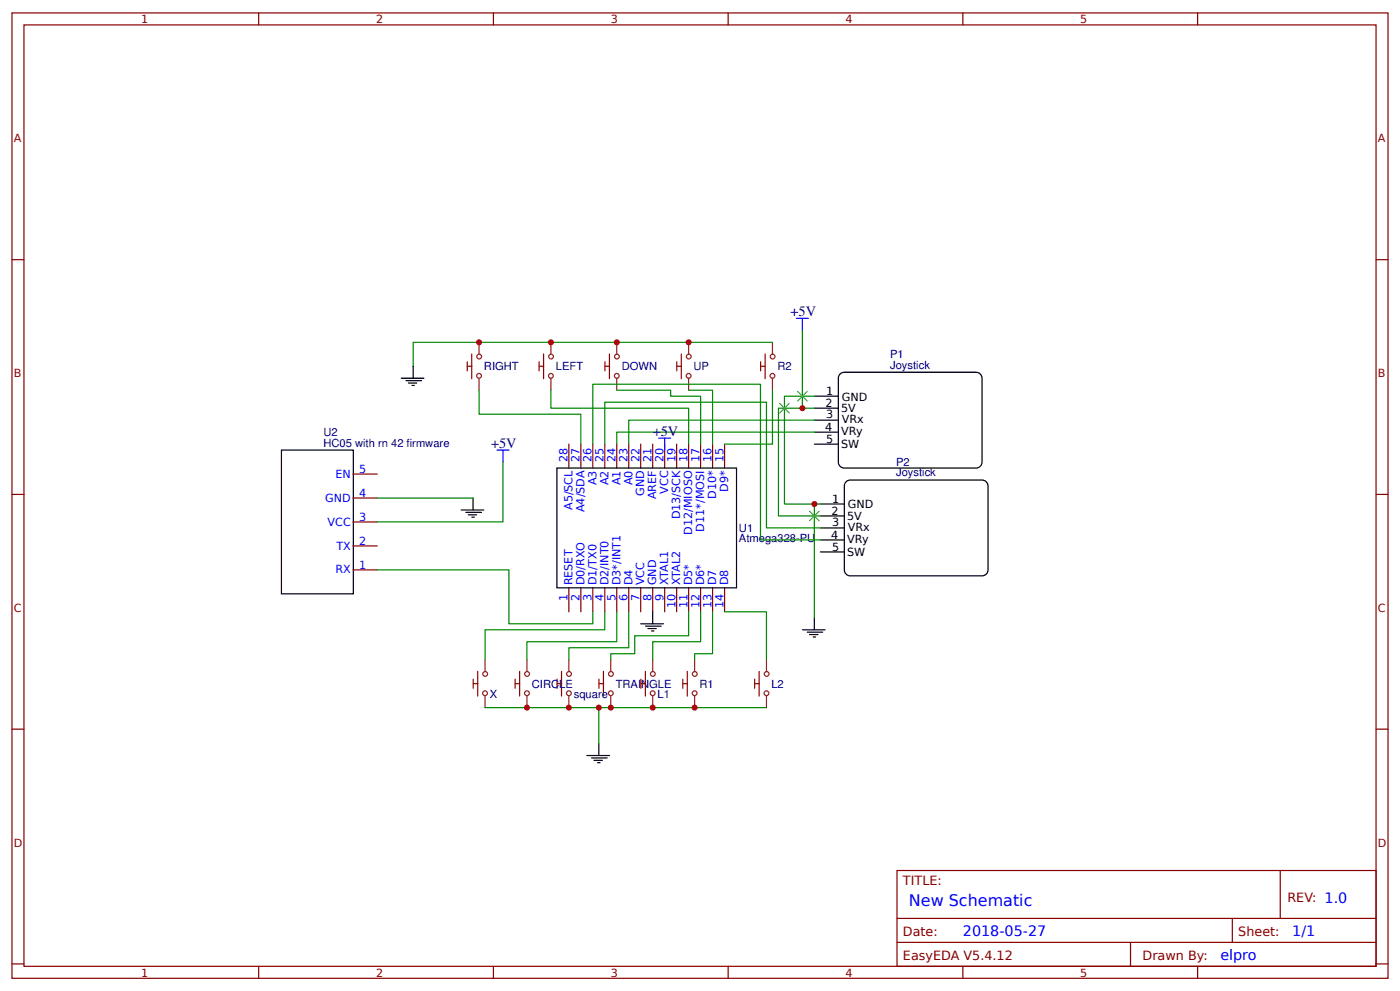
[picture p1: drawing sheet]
<svg xmlns="http://www.w3.org/2000/svg" width="309mm" height="219mm" viewBox="0 0 309 219" stroke-linecap="round" stroke-linejoin="round" font-family="sans-serif">
<g fill="none" stroke="#800" stroke-width=".26">
<path d="M2.6 2.9h304.1v213.2h-304.1zM5.3 5.5h298.7v208h-298.7zM57.1 2.9v2.6M109 2.9v2.6M160.9 2.9v2.6M212.7 2.9v2.6M264.6 2.9v2.6M2.6 57.4h2.7M304 57.4h2.7M125.7 98.1v5.3M128.3 98.1v5.3M131 98.1v5.3"/>
<path d="M133.6 98.1v5.3M136.3 98.1v5.3M138.9 98.1v5.3M141.6 98.1v5.3M144.2 98.1v5.3M146.8 98.1v5.3M149.5 98.1v5.3M152.1 98.1v5.3M154.8 98.1v5.3M157.4 98.1v5.3M160.1 98.1v5.3M2.6 109.2h2.7"/>
<path d="M78.1 115.3h5.2M78.1 110h5.2M78.1 104.7h5.2M304 109.2h2.7M78.1 125.9h5.2M78.1 120.6h5.2M125.7 129.9v5.2M128.3 129.9v5.2M131 129.9v5.2M133.6 129.9v5.2M136.3 129.9v5.2M138.9 129.9v5.2"/>
<path d="M141.6 129.9v5.2M144.2 129.9v5.2M146.8 129.9v5.2M149.5 129.9v5.2M152.1 129.9v5.2M154.8 129.9v5.2M157.4 129.9v5.2M160.1 129.9v5.2M2.6 161.1h2.7M304 161.1h2.7M198.2 192.3h105.8v21.2h-105.8zM282.8 192.3v10.6"/>
<path d="M2.6 212.9h2.7M57.1 213.5v2.6M109 213.5v2.6M160.9 213.5v2.6M198.2 202.9h105.8M198.2 208.2h105.8M212.7 213.5v2.6M249.8 208.2v5.3M264.6 213.5v2.6M272.3 202.9v5.3M304 212.9h2.7"/>
</g>
<g fill="none" stroke="#000" stroke-width=".26">
<path d="M62.2 99.4h15.9v31.8h-15.9zM88.6 83.6h5.1M89.7 84.1h3.4M90.2 84.6h1.9M91 85.1h.5M91.3 80.9v2.7M179.9 87.5h5.3M179.9 98.1h5.3M179.9 95.5h5.3M179.9 92.8h5.3M179.9 90.2h5.3M185.5 82.8l.6-.5 .4-.1h29.1a1.32 1.32 0 0 1 1.4 1.4v18.5a1.32 1.32 0 0 1-1.4 1.3h-29.1a1.32 1.32 0 0 1-1.3-1.3v-18.5z"/>
<path d="M101.9 112.7h5M102.9 113.2h3.5M103.5 113.7h1.8M104.2 114.2h.6M104.5 110v2.7M123 103.4h39.7v26.5h-39.7zM181.2 111.3h5.3M181.2 119.3h5.3M181.2 116.6h5.3M181.2 114h5.3M186.8 106.6l.6-.5 .5-.1h29.1a1.32 1.32 0 0 1 1.3 1.4v18.5a1.32 1.32 0 0 1-1.3 1.3h-29.1a1.32 1.32 0 0 1-1.4-1.3v-18.5zM141.6 137.8h5"/>
<path d="M142.6 138.3h3.4M143.1 138.9h1.9M143.9 139.4h.6M144.2 135.1v2.7M177.3 139.1h5M178.3 139.6h3.5M179.9 136.5v2.6M181.2 121.9h5.3M178.9 140.2h1.8M179.7 140.7h.5M129.6 166.9h5.1M130.7 167.4h3.4"/>
<path d="M131.2 168h1.9M132 168.5h.6M132.3 164.3v2.6"/>
</g>
<g fill="none" stroke="#900" stroke-width=".26">
<path d="M103.2 79.9v2M104.2 78.2v5.5M119.1 79.9v2M120.1 78.2v5.5M133.6 79.9v2M134.6 78.2v5.5M149.5 79.9v2M150.5 78.2v5.5M168 79.9v2M169 78.2v5.5M103.3 80.9h.9M119.1 80.9h1"/>
<path d="M133.7 80.9h1M149.6 80.9h.9M168.1 80.9h1M104.5 150v2M104.6 151h1M105.5 148.3v5.5M113.8 150v2M113.8 151h1M114.8 148.3v5.5M123.1 150v2M123.1 151h1M124.1 148.3v5.5"/>
<path d="M132.3 150v2M132.4 151h.9M133.3 148.3v5.5M141.6 150v2M141.6 151h1M142.6 148.3v5.5M150.8 150v2M150.9 151h1M151.8 148.3v5.5M166.7 150v2M166.8 151h.9M167.7 148.3v5.5"/>
</g>
<g fill="none" stroke="#8d2323" stroke-width=".26">
<path d="M105.8 75.6v2.7M121.7 75.6v2.7M136.3 75.6v2.7M152.1 75.6v2.7M170.7 75.6v2.7M105.8 83.6v2.6M121.7 83.6v2.6M136.3 83.6v2.6M152.1 83.6v2.6M170.7 83.6v2.6M107.2 145.7v2.7M107.2 153.7v2.6"/>
<path d="M116.4 145.7v2.7M116.4 153.7v2.6M125.7 145.7v2.7M125.7 153.7v2.6M134.9 145.7v2.7M134.9 153.7v2.6M144.2 145.7v2.7M144.2 153.7v2.6M153.5 145.7v2.7M153.5 153.7v2.6M169.3 145.7v2.7M169.3 153.7v2.6"/>
<circle cx="105.9" cy="78.8" r=".53"/>
<circle cx="121.7" cy="78.8" r=".53"/>
<circle cx="136.3" cy="78.8" r=".53"/>
<circle cx="152.2" cy="78.8" r=".53"/>
<circle cx="170.7" cy="78.8" r=".53"/>
<circle cx="105.8" cy="83" r=".53"/>
<circle cx="121.7" cy="83" r=".53"/>
<circle cx="136.3" cy="83" r=".53"/>
<circle cx="152.1" cy="83" r=".53"/>
<circle cx="170.7" cy="83" r=".53"/>
<circle cx="107.2" cy="153.1" r=".53"/>
<circle cx="107.2" cy="148.9" r=".53"/>
<circle cx="116.4" cy="153.1" r=".53"/>
<circle cx="116.4" cy="148.9" r=".53"/>
<circle cx="125.7" cy="153.1" r=".53"/>
<circle cx="125.7" cy="148.9" r=".53"/>
<circle cx="134.9" cy="153.1" r=".53"/>
<circle cx="135" cy="148.9" r=".53"/>
<circle cx="144.2" cy="153.1" r=".53"/>
<circle cx="144.2" cy="148.9" r=".53"/>
<circle cx="153.5" cy="153.1" r=".53"/>
<circle cx="153.5" cy="148.9" r=".53"/>
<circle cx="169.3" cy="153.1" r=".53"/>
<circle cx="169.4" cy="148.9" r=".53"/>
</g>
<g fill="none" stroke="#080" stroke-width=".26">
<path d="M170.7 75.6h-79.4v5.3M177.3 73v17.2M105.8 86.2v5.3h22.5v6.6M121.7 86.2v4h30.4v7.9M131 98.1v-13.2h37v34.4h13.2M133.6 98.1v-9.3h35.7v27.8h11.9M136.3 86.2h11.9v1.3h6.6v10.6M152.1 86.2h5.3v11.9M170.7 86.2v11.9h-10.6M179.9 87.5h-6.6v23.8h7.9M179.9 90.2h-7.9v23.8h9.2M179.9 92.8h-41v5.3"/>
<path d="M179.9 95.5h-43.6v2.6M83.3 110h21.2M111.1 102.1v13.2h-27.8M179.9 111.3v25.2M83.3 125.9h29.1v11.9h18.6v-2.7M133.6 135.1v4h-26.4v6.6M136.3 135.1v6.7h-19.9v3.9M138.9 135.1v8h-13.2v2.6M152.1 135.1v5.3h-11.9v4h-5.3v1.3M154.8 135.1v6.7h-10.6v3.9M157.4 135.1v9.3h-3.9v1.3M160.1 135.1h9.2v10.6"/>
<path d="M107.2 156.3h62.1M132.3 156.3v8"/>
</g>
<g fill="#000" stroke="#3c3" stroke-width=".26">
<path d="M172.2 89.1l2.2 2.1zM172.2 91.2l2.2-2.1z"/>
<path d="M176.2 86.5l2.1 2.1zM178.3 86.5l-2.1 2.1z"/>
<path d="M178.9 112.9l2.1 2.1zM181 112.9l-2.1 2.1z"/>
</g>
<path d="M175.9 70.3h2.7M177.3 70.3v2.7M109.8 99.4h2.6M111.1 99.4v2.7M145.5 96.8h2.7M146.8 96.8v2.6" fill="none" stroke="#00f" stroke-width=".26"/>
<g fill="#c00">
<circle cx="177.3" cy="90.2" r=".66"/>
<circle cx="105.8" cy="75.6" r=".66"/>
<circle cx="132.3" cy="156.3" r=".66"/>
<circle cx="144.2" cy="156.3" r=".66"/>
<circle cx="134.9" cy="156.3" r=".66"/>
<circle cx="125.7" cy="156.3" r=".66"/>
<circle cx="116.4" cy="156.3" r=".66"/>
<circle cx="153.5" cy="156.3" r=".66"/>
<circle cx="152.1" cy="75.6" r=".66"/>
<circle cx="136.3" cy="75.6" r=".66"/>
<circle cx="121.7" cy="75.6" r=".66"/>
<circle cx="179.9" cy="111.3" r=".66"/>
</g>
<text font-size="3.5" fill="#00f" x="200.8" y="200.2">New Schematic</text>
<g font-size="3.2" fill="#000080">
<text x="174.6" y="69.8">+5V</text>
<text x="108.5" y="98.9">+5V</text>
<text x="144.2" y="96.3">+5V</text>
</g>
<g font-size="3.2" fill="#00f">
<text x="212.7" y="206.9">2018-05-27</text>
<text x="285.5" y="206.9">1/1</text>
<text x="269.6" y="212.1">elpro</text>
</g>
<g font-size="2.8" fill="#800">
<text x="199.5" y="195.5">TITLE:</text>
<text x="284.4" y="199.2">REV: 1.0</text>
<text x="199.5" y="206.9">Date:</text>
<text x="273.6" y="206.9">Sheet:</text>
<text x="199.5" y="212.1">EasyEDA V5.4.12</text>
<text x="252.4" y="212.1">Drawn By:</text>
</g>
<g font-size="2.5" fill="#800">
<text x="31.2" y="5.1">1</text>
<text x="83.1" y="5.1">2</text>
<text x="134.9" y="5.1">3</text>
<text x="186.8" y="5.1">4</text>
<text x="238.7" y="5.1">5</text>
<text x="3" y="31.4">A</text>
<text x="304.4" y="31.4">A</text>
<text x="3" y="83.3">B</text>
<text x="304.4" y="83.3">B</text>
<text x="3" y="135.1">C</text>
<text x="304.4" y="135.1">C</text>
<text x="3" y="187">D</text>
<text x="304.4" y="187">D</text>
<text x="31.2" y="215.7">1</text>
<text x="83.1" y="215.7">2</text>
<text x="134.9" y="215.7">3</text>
<text x="186.8" y="215.7">4</text>
<text x="238.7" y="215.7">5</text>
</g>
<g font-size="2.5" fill="#000080">
<text x="106.9" y="81.8">RIGHT</text>
<text x="122.8" y="81.8">LEFT</text>
<text x="137.4" y="81.8">DOWN</text>
<text x="153.2" y="81.8">UP</text>
<text x="171.7" y="81.8">R2</text>
<text x="196.7" y="81.4">Joystick</text>
<text x="196.7" y="79.1">P1</text>
<text x="71.4" y="98.6">HC05 with rn 42 firmware</text>
<text x="71.4" y="96.3">U2</text>
<text x="198" y="105.3">Joystick</text>
<text x="198" y="102.9">P2</text>
<text x="163.2" y="119.8">Atmega328-PU</text>
<text x="163.2" y="117.4">U1</text>
<text x="108.2" y="154.3">X</text>
<text x="117.5" y="151.9">CIRCLE</text>
<text x="126.8" y="154.3">square</text>
<text x="136" y="151.9">TRAINGLE</text>
<text x="145.3" y="154.3">L1</text>
<text x="154.5" y="151.9">R1</text>
<text x="170.4" y="151.9">L2</text>
</g>
<g font-size="2.5">
<text x="182.4" y="89.9">2</text>
<text x="182.5" y="87.4">1</text>
<text x="186" y="88.5">GND</text>
<text x="182.3" y="95.2">4</text>
<text x="182.5" y="92.4">3</text>
<text x="185.8" y="91">5V</text>
<text x="186" y="93.5">VRx</text>
<text x="182.5" y="97.9">5</text>
<text x="185.8" y="99">SW</text>
<text x="185.9" y="96.2">VRy</text>
<text x="183.7" y="113.8">2</text>
<text x="183.9" y="111.2">1</text>
<text x="187.3" y="112.3">GND</text>
<text x="183.6" y="119">4</text>
<text x="183.9" y="116.2">3</text>
<text x="187.1" y="114.8">5V</text>
<text x="187.3" y="117.3">VRx</text>
<text x="183.9" y="121.8">5</text>
<text x="187.2" y="122.8">SW</text>
<text x="187.2" y="120">VRy</text>
</g>
<g font-size="2.5" fill="#00f">
<text x="74.1" y="105.5">EN</text>
<text x="79.4" y="104.5">5</text>
<text x="125.4" y="102.1" transform="rotate(-90 125.4 102.1)">28</text>
<text x="128.1" y="102.1" transform="rotate(-90 128.1 102.1)">27</text>
<text x="130.7" y="102.1" transform="rotate(-90 130.7 102.1)">26</text>
<text x="131.8" y="107.2" transform="rotate(-90 131.8 107.2)">A3</text>
<text x="133.3" y="102.1" transform="rotate(-90 133.3 102.1)">25</text>
<text x="134.4" y="107.2" transform="rotate(-90 134.4 107.2)">A2</text>
<text x="136" y="102.1" transform="rotate(-90 136 102.1)">24</text>
<text x="137.1" y="107.2" transform="rotate(-90 137.1 107.2)">A1</text>
<text x="138.6" y="102.1" transform="rotate(-90 138.6 102.1)">23</text>
<text x="139.7" y="107.2" transform="rotate(-90 139.7 107.2)">A0</text>
<text x="141.3" y="102.1" transform="rotate(-90 141.3 102.1)">22</text>
<text x="143.9" y="102.1" transform="rotate(-90 143.9 102.1)">21</text>
<text x="146.6" y="102.1" transform="rotate(-90 146.6 102.1)">20</text>
<text x="149.2" y="102.1" transform="rotate(-90 149.2 102.1)">19</text>
<text x="151.9" y="102.1" transform="rotate(-90 151.9 102.1)">18</text>
<text x="154.5" y="102.1" transform="rotate(-90 154.5 102.1)">17</text>
<text x="157.2" y="102.1" transform="rotate(-90 157.2 102.1)">16</text>
<text x="159.8" y="102.1" transform="rotate(-90 159.8 102.1)">15</text>
<text x="71.9" y="110.8">GND</text>
<text x="79.4" y="109.7">4</text>
<text x="126.5" y="112.7" transform="rotate(-90 126.5 112.7)">A5/SCL</text>
<text x="129.1" y="113.1" transform="rotate(-90 129.1 113.1)">A4/SDA</text>
<text x="142.3" y="109.6" transform="rotate(-90 142.3 109.6)">GND</text>
<text x="145" y="110.3" transform="rotate(-90 145 110.3)">AREF</text>
<text x="147.6" y="109.1" transform="rotate(-90 147.6 109.1)">VCC</text>
<text x="158.2" y="110.2" transform="rotate(-90 158.2 110.2)">D10*</text>
<text x="160.9" y="108.6" transform="rotate(-90 160.9 108.6)">D9*</text>
<text x="72.4" y="116.1">VCC</text>
<text x="79.4" y="115">3</text>
<text x="150.3" y="114.7" transform="rotate(-90 150.3 114.7)">D13/SCK</text>
<text x="152.9" y="118.1" transform="rotate(-90 152.9 118.1)">D12/MIOSO</text>
<text x="155.6" y="117.4" transform="rotate(-90 155.6 117.4)">D11*/MOSI</text>
<text x="74.3" y="121.4">TX</text>
<text x="79.4" y="125.6">1</text>
<text x="79.4" y="120.3">2</text>
<text x="74.1" y="126.7">RX</text>
<text x="126.5" y="129.3" transform="rotate(-90 126.5 129.3)">RESET</text>
<text x="129.1" y="129.3" transform="rotate(-90 129.1 129.3)">D0/RXO</text>
<text x="131.8" y="129.3" transform="rotate(-90 131.8 129.3)">D1/TX0</text>
<text x="134.4" y="129.3" transform="rotate(-90 134.4 129.3)">D2/INT0</text>
<text x="137.1" y="129.3" transform="rotate(-90 137.1 129.3)">D3*/INT1</text>
<text x="139.7" y="129.3" transform="rotate(-90 139.7 129.3)">D4</text>
<text x="142.3" y="129.3" transform="rotate(-90 142.3 129.3)">VCC</text>
<text x="145" y="129.3" transform="rotate(-90 145 129.3)">GND</text>
<text x="147.6" y="129.3" transform="rotate(-90 147.6 129.3)">XTAL1</text>
<text x="150.3" y="129.3" transform="rotate(-90 150.3 129.3)">XTAL2</text>
<text x="152.9" y="129.3" transform="rotate(-90 152.9 129.3)">D5*</text>
<text x="155.6" y="129.3" transform="rotate(-90 155.6 129.3)">D6*</text>
<text x="158.2" y="129.3" transform="rotate(-90 158.2 129.3)">D7</text>
<text x="160.9" y="129.3" transform="rotate(-90 160.9 129.3)">D8</text>
<text x="125.4" y="132.8" transform="rotate(-90 125.4 132.8)">1</text>
<text x="128.1" y="132.8" transform="rotate(-90 128.1 132.8)">2</text>
<text x="130.7" y="132.8" transform="rotate(-90 130.7 132.8)">3</text>
<text x="133.3" y="132.8" transform="rotate(-90 133.3 132.8)">4</text>
<text x="136" y="132.8" transform="rotate(-90 136 132.8)">5</text>
<text x="138.6" y="132.8" transform="rotate(-90 138.6 132.8)">6</text>
<text x="141.3" y="132.8" transform="rotate(-90 141.3 132.8)">7</text>
<text x="143.9" y="132.8" transform="rotate(-90 143.9 132.8)">8</text>
<text x="146.6" y="132.8" transform="rotate(-90 146.6 132.8)">9</text>
<text x="149.2" y="134.3" transform="rotate(-90 149.2 134.3)">10</text>
<text x="151.9" y="134.3" transform="rotate(-90 151.9 134.3)">11</text>
<text x="154.5" y="134.3" transform="rotate(-90 154.5 134.3)">12</text>
<text x="157.2" y="134.3" transform="rotate(-90 157.2 134.3)">13</text>
<text x="159.8" y="134.3" transform="rotate(-90 159.8 134.3)">14</text>
</g>
</svg>
